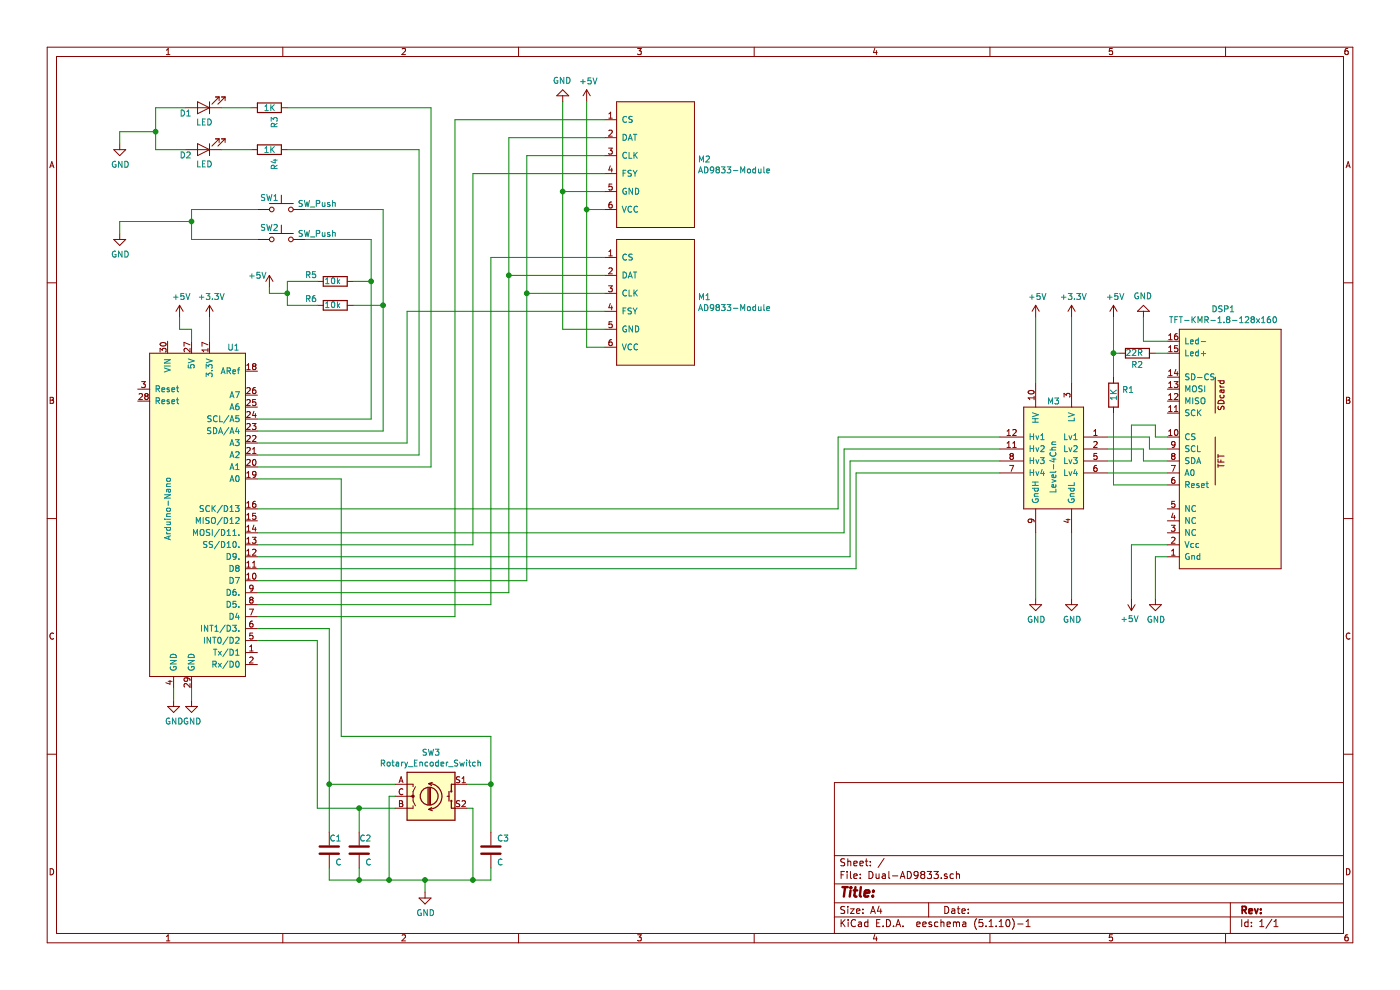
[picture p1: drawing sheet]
EESchema Schematic File Version 4
LIBS:Dual-AD9833-cache
EELAYER 29 0
EELAYER END
$Descr A4 11693 8268
encoding utf-8
Sheet 1 1
Title ""
Date ""
Rev ""
Comp ""
Comment1 ""
Comment2 ""
Comment3 ""
Comment4 ""
$EndDescr
$Comp
L power:GND #PWR0101
U 1 1
P 8650 5000
F 0 "#PWR0101" H 8650 4750 50  0001 C CNN
F 1 "GND" H 8655 4827 50  0000 C CNN
F 2 "" H 8650 5000 50  0001 C CNN
F 3 "" H 8650 5000 50  0001 C CNN
	1    8650 5000
	1    0    0    -1  
$EndComp
$Comp
L power:GND #PWR0102
U 1 1
P 8950 5000
F 0 "#PWR0102" H 8950 4750 50  0001 C CNN
F 1 "GND" H 8955 4827 50  0000 C CNN
F 2 "" H 8950 5000 50  0001 C CNN
F 3 "" H 8950 5000 50  0001 C CNN
	1    8950 5000
	1    0    0    -1  
$EndComp
$Comp
L 00_Fred:Level-4Chn M3
U 1 1
P 8800 3800
F 0 "M3" H 8800 4250 50  0000 C CNN
F 1 "Level-4Chn" V 8800 3700 50  0000 C CNN
F 2 "Package_DIP:DIP-12_W10.16mm_LongPads" H 8750 3300 50  0001 C CNN
F 3 "" H 8800 4100 50  0001 C CNN
	1    8800 3800
	-1   0    0    -1  
$EndComp
Wire Wire Line
	7150 3950 8350 3950
Wire Wire Line
	7100 3850 8350 3850
Wire Wire Line
	7050 3750 8350 3750
Wire Wire Line
	7000 3650 8350 3650
$Comp
L power:GND #PWR0103
U 1 1
P 9650 5000
F 0 "#PWR0103" H 9650 4750 50  0001 C CNN
F 1 "GND" H 9655 4827 50  0000 C CNN
F 2 "" H 9650 5000 50  0001 C CNN
F 3 "" H 9650 5000 50  0001 C CNN
	1    9650 5000
	1    0    0    -1  
$EndComp
$Comp
L power:+5V #PWR0105
U 1 1
P 9450 5000
F 0 "#PWR0105" H 9450 4850 50  0001 C CNN
F 1 "+5V" H 9465 5173 50  0000 C CNN
F 2 "" H 9450 5000 50  0001 C CNN
F 3 "" H 9450 5000 50  0001 C CNN
	1    9450 5000
	-1   0    0    1   
$EndComp
Wire Wire Line
	9750 4650 9650 4650
Wire Wire Line
	9650 4650 9650 5000
Wire Wire Line
	9750 4550 9450 4550
Wire Wire Line
	9450 4550 9450 5000
Wire Wire Line
	8950 4450 8950 5000
Wire Wire Line
	8650 4450 8650 5000
$Comp
L power:+3.3V #PWR0106
U 1 1
P 8950 2650
F 0 "#PWR0106" H 8950 2500 50  0001 C CNN
F 1 "+3.3V" H 8965 2823 50  0000 C CNN
F 2 "" H 8950 2650 50  0001 C CNN
F 3 "" H 8950 2650 50  0001 C CNN
	1    8950 2650
	1    0    0    -1  
$EndComp
$Comp
L power:+5V #PWR0107
U 1 1
P 8650 2650
F 0 "#PWR0107" H 8650 2500 50  0001 C CNN
F 1 "+5V" H 8665 2823 50  0000 C CNN
F 2 "" H 8650 2650 50  0001 C CNN
F 3 "" H 8650 2650 50  0001 C CNN
	1    8650 2650
	1    0    0    -1  
$EndComp
Wire Wire Line
	8950 2650 8950 3200
Wire Wire Line
	8650 2650 8650 3200
$Comp
L power:GND #PWR0108
U 1 1
P 1450 5850
F 0 "#PWR0108" H 1450 5600 50  0001 C CNN
F 1 "GND" H 1455 5677 50  0000 C CNN
F 2 "" H 1450 5850 50  0001 C CNN
F 3 "" H 1450 5850 50  0001 C CNN
	1    1450 5850
	1    0    0    -1  
$EndComp
$Comp
L power:GND #PWR0109
U 1 1
P 1600 5850
F 0 "#PWR0109" H 1600 5600 50  0001 C CNN
F 1 "GND" H 1605 5677 50  0000 C CNN
F 2 "" H 1600 5850 50  0001 C CNN
F 3 "" H 1600 5850 50  0001 C CNN
	1    1600 5850
	1    0    0    -1  
$EndComp
$Comp
L power:+3.3V #PWR0110
U 1 1
P 1750 2650
F 0 "#PWR0110" H 1750 2500 50  0001 C CNN
F 1 "+3.3V" H 1765 2823 50  0000 C CNN
F 2 "" H 1750 2650 50  0001 C CNN
F 3 "" H 1750 2650 50  0001 C CNN
	1    1750 2650
	1    0    0    -1  
$EndComp
$Comp
L power:+5V #PWR0111
U 1 1
P 1500 2650
F 0 "#PWR0111" H 1500 2500 50  0001 C CNN
F 1 "+5V" H 1515 2823 50  0000 C CNN
F 2 "" H 1500 2650 50  0001 C CNN
F 3 "" H 1500 2650 50  0001 C CNN
	1    1500 2650
	1    0    0    -1  
$EndComp
Wire Wire Line
	1500 2650 1500 2750
Wire Wire Line
	1500 2750 1600 2750
Wire Wire Line
	1600 2750 1600 2850
Wire Wire Line
	1750 2850 1750 2650
Wire Wire Line
	1450 5750 1450 5850
Wire Wire Line
	1600 5750 1600 5850
$Comp
L power:+5V #PWR0112
U 1 1
P 9300 2650
F 0 "#PWR0112" H 9300 2500 50  0001 C CNN
F 1 "+5V" H 9315 2823 50  0000 C CNN
F 2 "" H 9300 2650 50  0001 C CNN
F 3 "" H 9300 2650 50  0001 C CNN
	1    9300 2650
	1    0    0    -1  
$EndComp
$Comp
L Device:R R1
U 1 1
P 9300 3300
F 0 "R1" H 9370 3346 50  0000 L CNN
F 1 "1K" V 9300 3250 50  0000 L CNN
F 2 "00-Fred-mod:Rx" V 9230 3300 50  0001 C CNN
F 3 "~" H 9300 3300 50  0001 C CNN
	1    9300 3300
	1    0    0    -1  
$EndComp
$Comp
L 00_Fred:TFT-KMR-1.8-128x160 DSP1
U 1 1
P 10200 3850
F 0 "DSP1" H 10217 2585 50  0000 C CNN
F 1 "TFT-KMR-1.8-128x160" H 10217 2676 50  0000 C CNN
F 2 "00-Fred-mod:TFT-18-KMR-128x160" V 10550 3750 50  0001 C CNN
F 3 "https://forum.arduino.cc/index.php?topic=406501.0" H 10150 4500 50  0001 C CNN
	1    10200 3850
	1    0    0    1   
$EndComp
Wire Wire Line
	9300 3450 9300 4050
Wire Wire Line
	9300 4050 9750 4050
$Comp
L power:GND #PWR0104
U 1 1
P 9550 2650
F 0 "#PWR0104" H 9550 2400 50  0001 C CNN
F 1 "GND" H 9555 2477 50  0000 C CNN
F 2 "" H 9550 2650 50  0001 C CNN
F 3 "" H 9550 2650 50  0001 C CNN
	1    9550 2650
	-1   0    0    1   
$EndComp
Wire Wire Line
	9550 2650 9550 2850
Wire Wire Line
	9550 2850 9750 2850
Wire Wire Line
	9300 2650 9300 2950
$Comp
L Device:R R2
U 1 1
P 9500 2950
F 0 "R2" V 9400 2900 50  0000 L CNN
F 1 "22R" V 9500 2900 50  0000 L CNN
F 2 "00-Fred-mod:Rx" V 9430 2950 50  0001 C CNN
F 3 "~" H 9500 2950 50  0001 C CNN
	1    9500 2950
	0    -1   -1   0   
$EndComp
Wire Wire Line
	9750 2950 9650 2950
Wire Wire Line
	9350 2950 9300 2950
Connection ~ 9300 2950
Wire Wire Line
	9300 2950 9300 3150
$Comp
L 00_Fred:Arduino-Nano U1
U 1 1
P 1700 4100
F 0 "U1" H 1950 5300 50  0000 C CNN
F 1 "Arduino-Nano" V 1400 3950 50  0000 C CNN
F 2 "00-Fred-mod:DIP-30-W15.25mm_Socket_LongPads" V 1550 3950 50  0001 C CNN
F 3 "https://store.arduino.cc/arduino-nano" H 1850 5300 50  0001 C CNN
	1    1700 4100
	1    0    0    -1  
$EndComp
$Comp
L Dual-AD9833-rescue:AD9833-Module-00_Fred M2
U 1 1
P 5500 1200
F 0 "M2" H 5828 1071 50  0000 L CNN
F 1 "AD9833-Module" H 5828 980 50  0000 L CNN
F 2 "Connector_PinSocket_2.54mm:PinSocket_1x06_P2.54mm_Vertical" H 5600 1600 50  0001 C CNN
F 3 "https://www.analog.com/media/en/technical-documentation/data-sheets/ad9833.pdf" H 5600 1600 50  0001 C CNN
	1    5500 1200
	1    0    0    -1  
$EndComp
$Comp
L Dual-AD9833-rescue:AD9833-Module-00_Fred M1
U 1 1
P 5500 2350
F 0 "M1" H 5828 2221 50  0000 L CNN
F 1 "AD9833-Module" H 5828 2130 50  0000 L CNN
F 2 "Connector_PinSocket_2.54mm:PinSocket_1x06_P2.54mm_Vertical" H 5600 2750 50  0001 C CNN
F 3 "https://www.analog.com/media/en/technical-documentation/data-sheets/ad9833.pdf" H 5600 2750 50  0001 C CNN
	1    5500 2350
	1    0    0    -1  
$EndComp
$Comp
L Device:LED D2
U 1 1
P 1700 1250
F 0 "D2" H 1850 1300 50  0000 C CNN
F 1 "LED" H 1693 1375 50  0000 C CNN
F 2 "LED_THT:LED_D3.0mm_Clear" H 1700 1250 50  0001 C CNN
F 3 "~" H 1700 1250 50  0001 C CNN
	1    1700 1250
	-1   0    0    1   
$EndComp
$Comp
L Device:LED D1
U 1 1
P 1700 900
F 0 "D1" H 1850 950 50  0000 C CNN
F 1 "LED" H 1693 1025 50  0000 C CNN
F 2 "LED_THT:LED_D3.0mm_Clear" H 1700 900 50  0001 C CNN
F 3 "~" H 1700 900 50  0001 C CNN
	1    1700 900 
	-1   0    0    1   
$EndComp
$Comp
L power:GND #PWR0113
U 1 1
P 3550 7450
F 0 "#PWR0113" H 3550 7200 50  0001 C CNN
F 1 "GND" H 3555 7277 50  0000 C CNN
F 2 "" H 3550 7450 50  0001 C CNN
F 3 "" H 3550 7450 50  0001 C CNN
	1    3550 7450
	1    0    0    -1  
$EndComp
$Comp
L Device:C C2
U 1 1
P 3000 7100
F 0 "C2" H 3000 7200 50  0000 L CNN
F 1 "C" H 3050 7000 50  0000 L CNN
F 2 "00-Fred-mod:Cmkv5" H 3038 6950 50  0001 C CNN
F 3 "~" H 3000 7100 50  0001 C CNN
	1    3000 7100
	1    0    0    -1  
$EndComp
$Comp
L Device:C C1
U 1 1
P 2750 7100
F 0 "C1" H 2750 7200 50  0000 L CNN
F 1 "C" H 2800 7000 50  0000 L CNN
F 2 "00-Fred-mod:Cmkv5" H 2788 6950 50  0001 C CNN
F 3 "~" H 2750 7100 50  0001 C CNN
	1    2750 7100
	1    0    0    -1  
$EndComp
$Comp
L Device:C C3
U 1 1
P 4100 7100
F 0 "C3" H 4150 7200 50  0000 L CNN
F 1 "C" H 4150 7000 50  0000 L CNN
F 2 "00-Fred-mod:Cmkv5" H 4138 6950 50  0001 C CNN
F 3 "~" H 4100 7100 50  0001 C CNN
	1    4100 7100
	1    0    0    -1  
$EndComp
Wire Wire Line
	2750 7250 2750 7350
Wire Wire Line
	2750 7350 3000 7350
Wire Wire Line
	3550 7350 3550 7450
Wire Wire Line
	3000 7250 3000 7350
Wire Wire Line
	4100 7350 4100 7250
Wire Wire Line
	4100 6550 3900 6550
Wire Wire Line
	4100 6550 4100 6950
Wire Wire Line
	3000 6750 3000 6950
$Comp
L Device:Rotary_Encoder_Switch SW3
U 1 1
P 3600 6650
F 0 "SW3" H 3600 7017 50  0000 C CNN
F 1 "Rotary_Encoder_Switch" H 3600 6926 50  0000 C CNN
F 2 "Connector_PinHeader_2.54mm:PinHeader_1x03_P2.54mm_Vertical" H 3450 6810 50  0001 C CNN
F 3 "~" H 3600 6910 50  0001 C CNN
	1    3600 6650
	1    0    0    -1  
$EndComp
Connection ~ 3550 7350
Wire Wire Line
	3950 6750 3950 7350
Wire Wire Line
	3550 7350 3950 7350
Connection ~ 3950 7350
Wire Wire Line
	3950 7350 4100 7350
Wire Wire Line
	3900 6750 3950 6750
Wire Wire Line
	2150 5350 2650 5350
Wire Wire Line
	2650 6750 3000 6750
Wire Wire Line
	2150 5250 2750 5250
Wire Wire Line
	4100 2150 5050 2150
Wire Wire Line
	4250 2300 5050 2300
Wire Wire Line
	5050 2450 4400 2450
Wire Wire Line
	5050 1150 4250 1150
Wire Wire Line
	4250 1150 4250 2300
Wire Wire Line
	5050 1300 4400 1300
Wire Wire Line
	4400 1300 4400 2450
Wire Wire Line
	3950 1450 5050 1450
Wire Wire Line
	3800 1000 5050 1000
Wire Wire Line
	2100 1250 1850 1250
Wire Wire Line
	2100 900  1850 900 
Wire Wire Line
	1550 1250 1300 1250
Wire Wire Line
	1300 1250 1300 1100
Wire Wire Line
	1300 900  1550 900 
$Comp
L power:GND #PWR0114
U 1 1
P 1000 1200
F 0 "#PWR0114" H 1000 950 50  0001 C CNN
F 1 "GND" H 1005 1027 50  0000 C CNN
F 2 "" H 1000 1200 50  0001 C CNN
F 3 "" H 1000 1200 50  0001 C CNN
	1    1000 1200
	1    0    0    -1  
$EndComp
Wire Wire Line
	1000 1200 1000 1100
Wire Wire Line
	1000 1100 1300 1100
Connection ~ 1300 1100
Wire Wire Line
	1300 1100 1300 900 
Wire Wire Line
	4700 1600 4700 2750
Wire Wire Line
	5050 2750 4700 2750
Wire Wire Line
	4900 1750 4900 2900
Wire Wire Line
	5050 2900 4900 2900
$Comp
L power:GND #PWR0115
U 1 1
P 4700 850
F 0 "#PWR0115" H 4700 600 50  0001 C CNN
F 1 "GND" H 4705 677 50  0000 C CNN
F 2 "" H 4700 850 50  0001 C CNN
F 3 "" H 4700 850 50  0001 C CNN
	1    4700 850 
	-1   0    0    1   
$EndComp
$Comp
L power:+5V #PWR0116
U 1 1
P 4900 850
F 0 "#PWR0116" H 4900 700 50  0001 C CNN
F 1 "+5V" H 4915 1023 50  0000 C CNN
F 2 "" H 4900 850 50  0001 C CNN
F 3 "" H 4900 850 50  0001 C CNN
	1    4900 850 
	1    0    0    -1  
$EndComp
Wire Wire Line
	2150 4250 7000 4250
Wire Wire Line
	7000 4250 7000 3650
Wire Wire Line
	2150 4450 7050 4450
Wire Wire Line
	7050 4450 7050 3750
Wire Wire Line
	5050 1600 4700 1600
Wire Wire Line
	4700 850  4700 1600
Connection ~ 4700 1600
Wire Wire Line
	4900 850  4900 1750
Connection ~ 4900 1750
Wire Wire Line
	4900 1750 5050 1750
Wire Wire Line
	3300 6650 3250 6650
Wire Wire Line
	3250 6650 3250 7350
Connection ~ 3250 7350
Wire Wire Line
	3250 7350 3550 7350
Wire Wire Line
	2750 6550 3300 6550
Connection ~ 2750 6550
Wire Wire Line
	2750 6550 2750 6950
Wire Wire Line
	3000 6750 3300 6750
Connection ~ 3000 6750
Wire Wire Line
	3000 7350 3250 7350
Connection ~ 3000 7350
Wire Wire Line
	2850 6150 4100 6150
Wire Wire Line
	4100 6150 4100 6550
Connection ~ 4100 6550
Wire Wire Line
	2650 5350 2650 6750
Wire Wire Line
	2750 5250 2750 6550
$Comp
L Device:R R4
U 1 1
P 2250 1250
F 0 "R4" H 2320 1296 50  0000 L CNN
F 1 "1K" V 2250 1200 50  0000 L CNN
F 2 "00-Fred-mod:Rx" V 2180 1250 50  0001 C CNN
F 3 "~" H 2250 1250 50  0001 C CNN
	1    2250 1250
	0    1    1    0   
$EndComp
$Comp
L Device:R R3
U 1 1
P 2250 900
F 0 "R3" H 2320 946 50  0000 L CNN
F 1 "1K" V 2250 850 50  0000 L CNN
F 2 "00-Fred-mod:Rx" V 2180 900 50  0001 C CNN
F 3 "~" H 2250 900 50  0001 C CNN
	1    2250 900 
	0    1    1    0   
$EndComp
Wire Wire Line
	2850 6150 2850 4000
Wire Wire Line
	2850 4000 2150 4000
Wire Wire Line
	9250 3650 9600 3650
Wire Wire Line
	9600 3650 9600 3750
Wire Wire Line
	9600 3750 9750 3750
Wire Wire Line
	9250 3750 9550 3750
Wire Wire Line
	9550 3750 9550 3850
Wire Wire Line
	9550 3850 9750 3850
Wire Wire Line
	7100 4650 7100 3850
Wire Wire Line
	2150 4750 7150 4750
Wire Wire Line
	7150 4750 7150 3950
Wire Wire Line
	9250 3950 9750 3950
Wire Wire Line
	9250 3850 9450 3850
Wire Wire Line
	9450 3850 9450 3550
Wire Wire Line
	9450 3550 9650 3550
Wire Wire Line
	9650 3550 9650 3650
Wire Wire Line
	9650 3650 9750 3650
Wire Wire Line
	2150 4650 7100 4650
Wire Wire Line
	4250 2300 4250 4950
Wire Wire Line
	4250 4950 2150 4950
Connection ~ 4250 2300
Wire Wire Line
	2150 4850 4400 4850
Wire Wire Line
	4400 4850 4400 2450
Connection ~ 4400 2450
Wire Wire Line
	2150 5150 3800 5150
Wire Wire Line
	3800 5150 3800 1000
Wire Wire Line
	4100 2150 4100 5050
Wire Wire Line
	4100 5050 2150 5050
Wire Wire Line
	2150 4550 3950 4550
Wire Wire Line
	3950 4550 3950 1450
Wire Wire Line
	2150 3900 3600 3900
Wire Wire Line
	3600 3900 3600 900 
Wire Wire Line
	2400 900  3600 900 
Wire Wire Line
	3500 1250 3500 3800
Wire Wire Line
	3500 3800 2150 3800
Wire Wire Line
	2400 1250 3500 1250
Wire Wire Line
	3400 2600 3400 3700
Wire Wire Line
	3400 3700 2150 3700
Wire Wire Line
	3400 2600 5050 2600
Wire Wire Line
	2550 1750 3200 1750
Wire Wire Line
	3200 3600 2150 3600
Wire Wire Line
	3100 3500 3100 2350
Wire Wire Line
	3100 2000 2550 2000
$Comp
L Switch:SW_Push SW1
U 1 1
P 2350 1750
F 0 "SW1" H 2250 1850 50  0000 C CNN
F 1 "SW_Push" H 2650 1800 50  0000 C CNN
F 2 "Connector_PinSocket_2.54mm:PinSocket_1x02_P2.54mm_Vertical" H 2350 1950 50  0001 C CNN
F 3 "~" H 2350 1950 50  0001 C CNN
	1    2350 1750
	1    0    0    -1  
$EndComp
$Comp
L Switch:SW_Push SW2
U 1 1
P 2350 2000
F 0 "SW2" H 2250 2100 50  0000 C CNN
F 1 "SW_Push" H 2650 2050 50  0000 C CNN
F 2 "Connector_PinSocket_2.54mm:PinSocket_1x02_P2.54mm_Vertical" H 2350 2200 50  0001 C CNN
F 3 "~" H 2350 2200 50  0001 C CNN
	1    2350 2000
	1    0    0    -1  
$EndComp
Wire Wire Line
	1600 1750 1600 1850
Wire Wire Line
	1600 2000 2150 2000
Wire Wire Line
	1600 1750 2150 1750
Wire Wire Line
	1600 1850 1000 1850
Wire Wire Line
	1000 1850 1000 1950
Connection ~ 1600 1850
Wire Wire Line
	1600 1850 1600 2000
$Comp
L power:GND #PWR0117
U 1 1
P 1000 1950
F 0 "#PWR0117" H 1000 1700 50  0001 C CNN
F 1 "GND" H 1005 1777 50  0000 C CNN
F 2 "" H 1000 1950 50  0001 C CNN
F 3 "" H 1000 1950 50  0001 C CNN
	1    1000 1950
	1    0    0    -1  
$EndComp
$Comp
L Device:R R5
U 1 1
P 2800 2350
F 0 "R5" V 2850 2500 50  0000 L CNN
F 1 "10k" V 2800 2300 50  0000 L CNN
F 2 "00-Fred-mod:Rx" V 2730 2350 50  0001 C CNN
F 3 "~" H 2800 2350 50  0001 C CNN
	1    2800 2350
	0    -1   -1   0   
$EndComp
$Comp
L Device:R R6
U 1 1
P 2800 2550
F 0 "R6" V 2850 2700 50  0000 L CNN
F 1 "10k" V 2800 2500 50  0000 L CNN
F 2 "00-Fred-mod:Rx" V 2730 2550 50  0001 C CNN
F 3 "~" H 2800 2550 50  0001 C CNN
	1    2800 2550
	0    -1   -1   0   
$EndComp
Wire Wire Line
	2950 2350 3100 2350
Wire Wire Line
	2950 2550 3200 2550
Wire Wire Line
	2650 2350 2400 2350
Wire Wire Line
	2400 2550 2650 2550
Wire Wire Line
	2250 2450 2250 2400
Connection ~ 3100 2350
Connection ~ 3200 2550
Wire Wire Line
	3200 2550 3200 3600
Wire Wire Line
	3200 1750 3200 2550
Wire Wire Line
	3100 2000 3100 2350
$Comp
L power:+5V #PWR0118
U 1 1
P 2250 2400
F 0 "#PWR0118" H 2250 2250 50  0001 C CNN
F 1 "+5V" H 2150 2500 50  0000 C CNN
F 2 "" H 2250 2400 50  0001 C CNN
F 3 "" H 2250 2400 50  0001 C CNN
	1    2250 2400
	1    0    0    -1  
$EndComp
Wire Wire Line
	2400 2350 2400 2450
Wire Wire Line
	2250 2450 2400 2450
Connection ~ 2400 2450
Wire Wire Line
	2400 2450 2400 2550
Wire Wire Line
	2150 3500 3100 3500
$EndSCHEMATC
